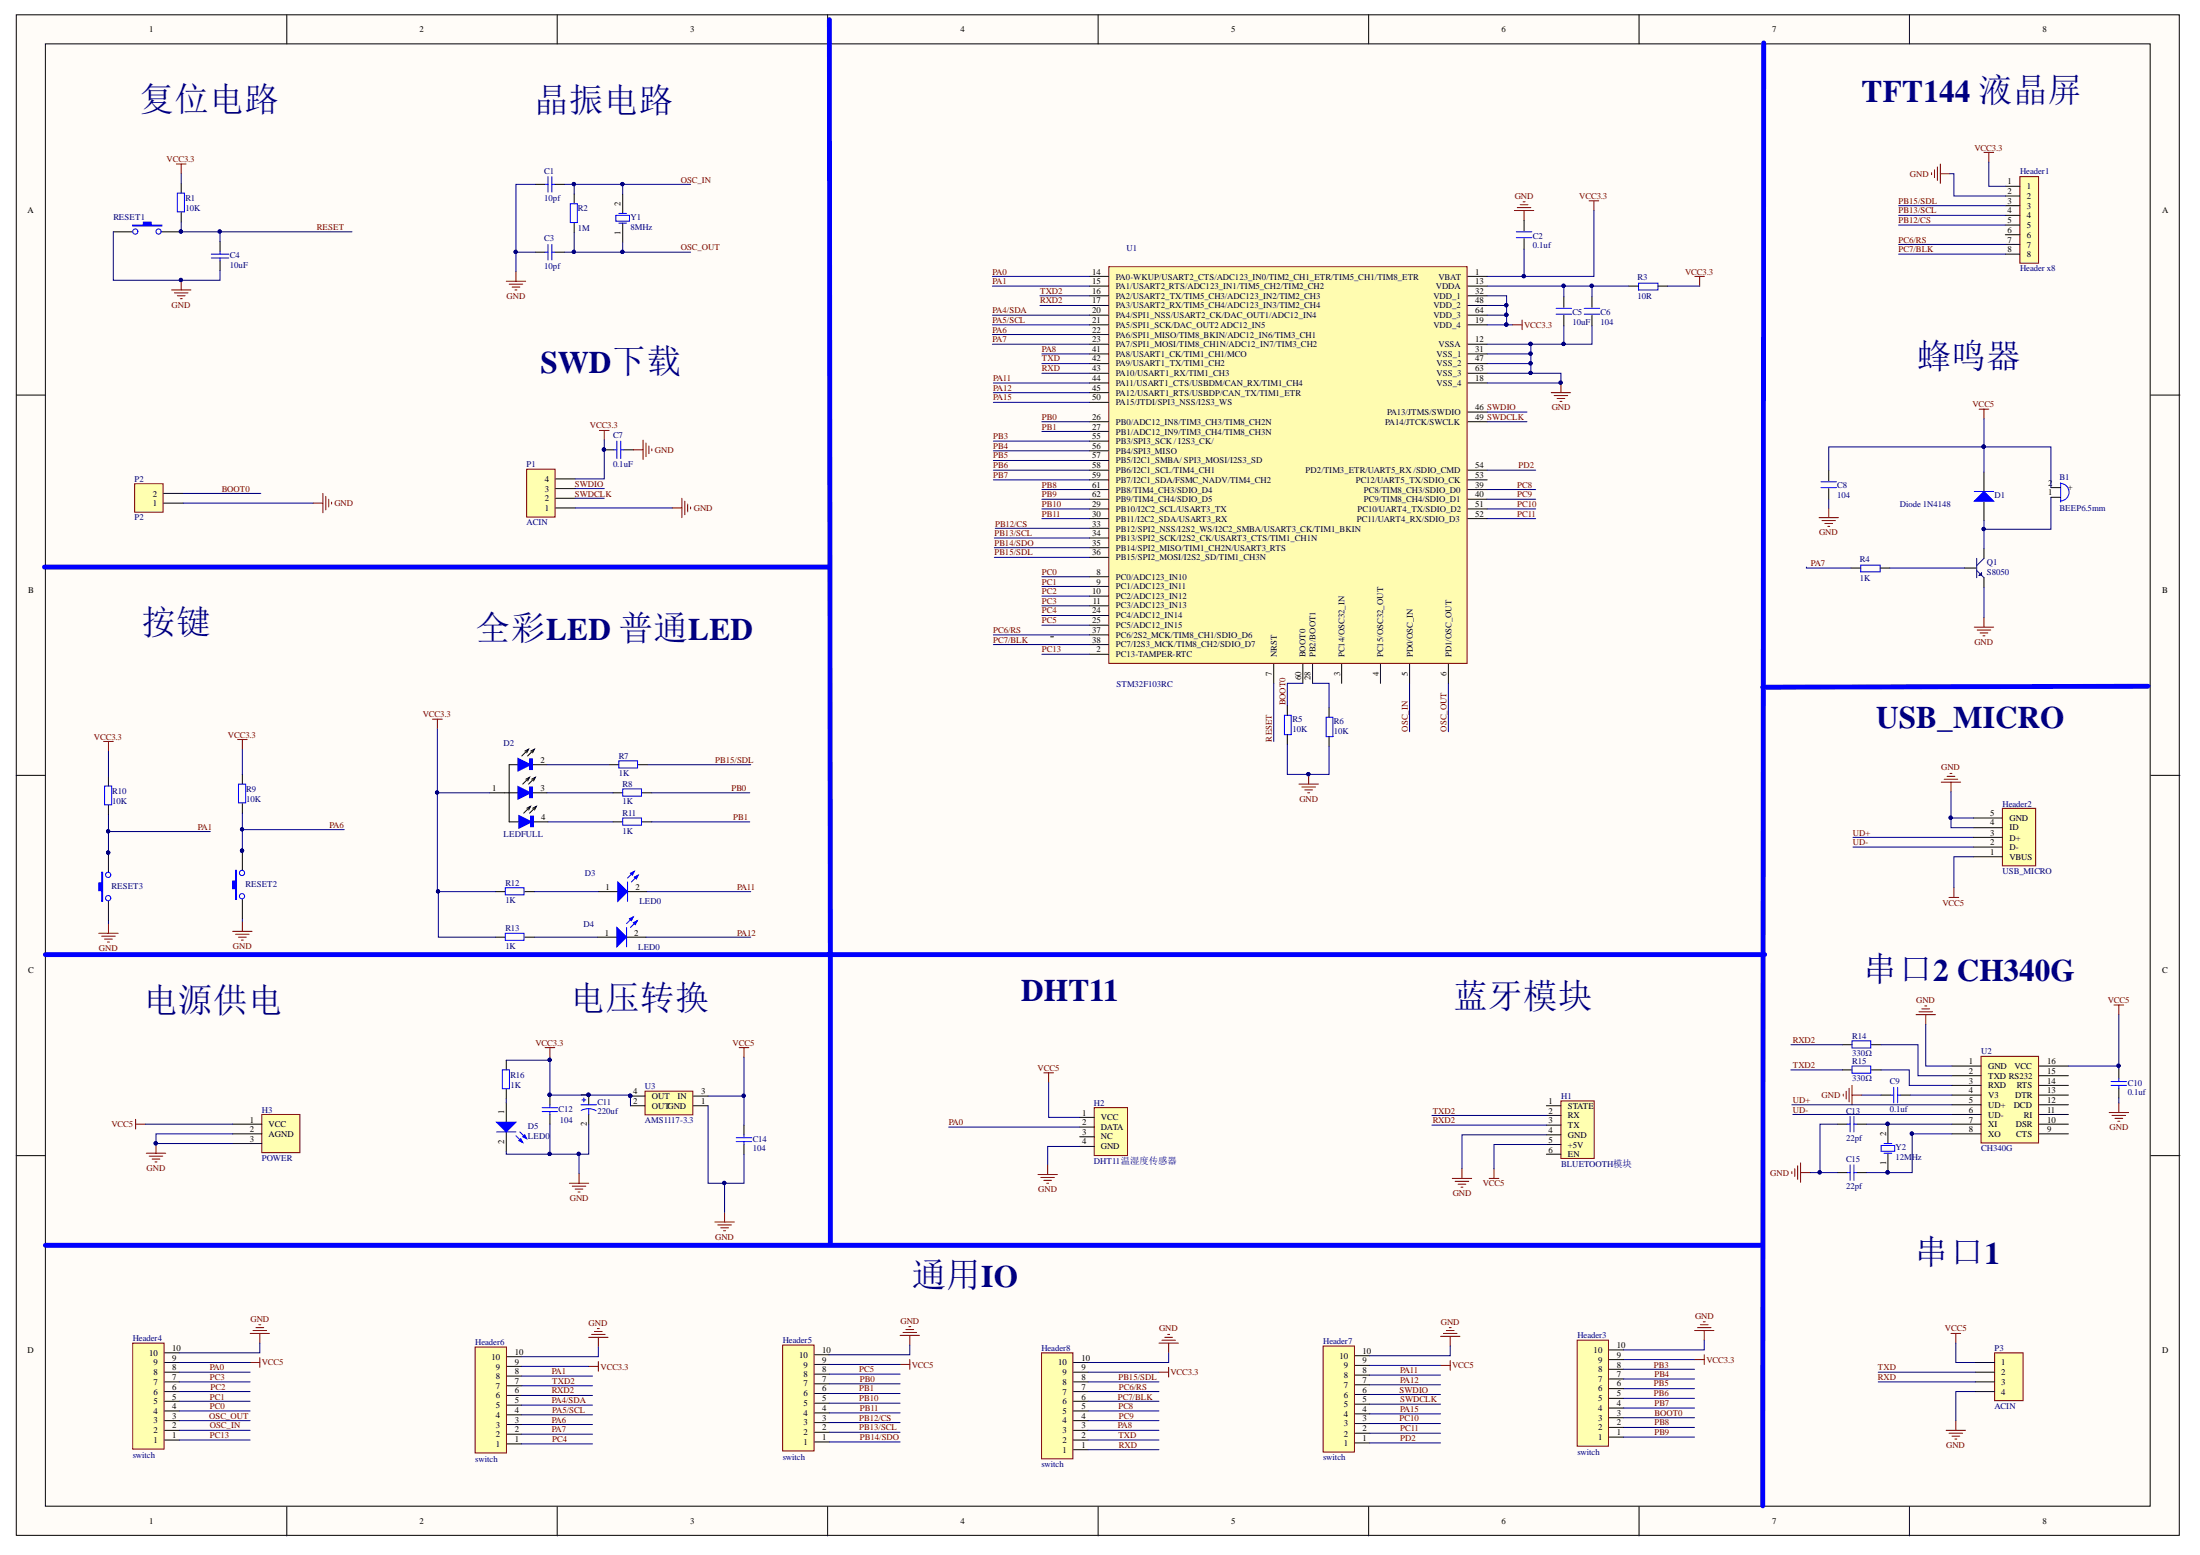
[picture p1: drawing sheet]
# Altium project 温湿度.PrjPcb
1 sheet, 60 parts. Net scope: global (net labels, ports and power ports of the same name join across sheets).
Board file: 温湿度.PcbDoc

## Sheet 温湿度.SchDoc
size A2

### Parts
B1  BEEP6.5mm  [BEEP 6.5x12x6]
C1  10pf  [0805C]
C2  0.1uf  [0805C]
C3  10pf  [0805C]
C4  10uF  [0805C]
C5  10uF  [0805C]
C6  104  [0805C]
C7  0.1uF  [0805C]
C8  104  [0805C]
C9  0.1uf  [0805C]
C10  0.1uf  [0805C]
C11  220uf  [HDR2.54-LI-2P]
C12  104  [0805C]
C13  22pf  [0805C]
C14  104  [0805C]
C15  22pf  [0805C]
D1  Diode 1N4148  [0805D]
D2  LEDFULL  [LEDFULL]
D3  LED0  [LED_0805_B]
D4  LED0  [LED_0805_B]
D5  LED0  [LED_0805_B]
H1  BLUETOOTH模块  [BLUETOOTH]
H2  DHT11温湿度传感器  [DHT11]
H3  POWER  [DC-005]
Header1  Header x8  [HDR2.54-M-LI-8P]
Header2  USB_MICRO  [USB/SM0.8-6H5]
Header3  switch  [HDR2.54-LI-10P]
Header4  switch  [HDR2.54-LI-10P]
Header5  switch  [HDR2.54-LI-10P]
Header6  switch  [HDR2.54-LI-10P]
Header7  switch  [HDR2.54-LI-10P]
Header8  switch  [HDR2.54-LI-10P]
P1  ACIN  [HDR2.54-LI-4P]
P2  P2  [HDR2.54-LI-2P]
P3  ACIN  [HDR2.54-LI-4P]
Q1  S8050  [SOT-23R]
R1  10K  [0805R]
R2  value 1M  [0805R]  (hidden comment: Res2)
R3  10R  [0805R]
R4  1K  [0805R]
R5  10K  [0805R]
R6  10K  [0805R]
R7  1K  [0805R]
R8  1K  [0805R]
R9  10K  [0805R]
R10  10K  [0805R]
R11  1K  [0805R]
R12  1K  [0805R]
R13  1K  [0805R]
R14  330Ω  [0805R]
R15  330Ω  [0805R]
R16  1K  [0805R]
RESET1  RESET  [QKEY]  (value not drawn)
RESET2  RESET  [QKEY]  (value not drawn)
RESET3  RESET  [QKEY]  (value not drawn)
U1  STM32F103RC  [LQFP64-高密度]
U2  CH340G  [SOP16]
U3  AMS1117-3.3  [AMS1117]
Y1  8MHz  [OSC HC-49SMD]
Y2  12MHz  [OSC HC-49SMD]

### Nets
GND: C1.1 C2.2 C3.1 C4.2 C5.1 C6.1 C7.2 C8.1 C9.2 C10.1 C11.2 C12.1 C13.2 C14.1 C15.2 D5.2(K) H1.4(GND) H2.4(GND) H3.2(AGND) H3.3 Header1.2 Header2.4(ID) Header2.5(GND) Header3.10 Header4.10 Header5.10 Header6.10 Header7.10 Header8.10 P1.1 P2.1 P3.4 Q1.1(E) R5.1 R6.1 RESET1.1 RESET2.1 RESET3.1 U1.12(VSSA) U1.18(VSS_4) U1.31(VSS_1) U1.47(VSS_2) U1.63(VSS_3) U2.1(GND) U3.1(GND)
VCC3.3: C2.1 C7.1 C11.1 C12.2 D2.1 Header1.1 Header3.9 Header6.9 Header8.9 P1.4 R1.1 R3.2 R9.1 R10.1 R12.1 R13.1 R16.1 U1.1(VBAT) U1.19(VDD_4) U1.32(VDD_1) U1.48(VDD_2) U1.64(VDD_3) U3.2(OUT) U3.4(OUT)
VCC5: B1.2(+) C8.2 C10.2 C14.2 D1.2(K) H1.5(+5V) H2.1(VCC) H3.1(VCC) Header2.1(VBUS) Header4.9 Header5.9 Header7.9 P3.1 U2.16(VCC) U3.3(IN)
BOOT0: Header3.3 P2.2 R5.2 U1.60(BOOT0)
OSC_IN: C1.2 Header4.2 R2.2 U1.5(PD0/OSC_IN) Y1.2(OSC2)
OSC_OUT: C3.2 Header4.3 R2.1 U1.6(PD1/OSC_OUT) Y1.1(OSC1)
PA0: H2.2(DATA) Header4.8 U1.14(PA0-WKUP/USART2_CTS/ADC123_IN0/TIM2_CH1_ETR/TIM5_CH1/TIM8_ETR)
PA1: Header6.8 R10.2 RESET3.2 U1.15(PA1/USART2_RTS/ADC123_IN1/TIM5_CH2/TIM2_CH2)
PA4/SDA: Header6.5 U1.20(PA4/SPI1_NSS/USART2_CK/DAC_OUT1/ADC12_IN4)
PA5/SCL: Header6.4 U1.21(PA5/SPI1_SCK/DAC_OUT2_ADC12_IN5)
PA6: Header6.3 R9.2 RESET2.2 U1.22(PA6/SPI1_MISO/TIM8_BKIN/ADC12_IN6/TIM3_CH1)
PA7: Header6.2 R4.1 U1.23(PA7/SPI1_MOSI/TIM8_CH1N/ADC12_IN7/TIM3_CH2)
PA8: Header8.3 U1.41(PA8/USART1_CK/TIM1_CH1/MCO)
PA11: D3.2(K) Header7.8 U1.44(PA11/USART1_CTS/USBDM/CAN_RX/TIM1_CH4)
PA12: D4.2(K) Header7.7 U1.45(PA12/USART1_RTS/USBDP/CAN_TX/TIM1_ETR)
PA15: Header7.4 U1.50(PA15/JTDI/SPI3_NSS/I2S3_WS)
PB0: Header5.7 R8.2 U1.26(PB0/ADC12_IN8/TIM3_CH3/TIM8_CH2N)
PB1: Header5.6 R11.2 U1.27(PB1/ADC12_IN9/TIM3_CH4/TIM8_CH3N)
PB3: Header3.8 U1.55(PB3/SPI3_SCK_/_I2S3_CK/)
PB4: Header3.7 U1.56(PB4/SPI3_MISO)
PB5: Header3.6 U1.57(PB5/I2C1_SMBA/_SPI3_MOSI/I2S3_SD)
PB6: Header3.5 U1.58(PB6/I2C1_SCL/TIM4_CH1)
PB7: Header3.4 U1.59(PB7/I2C1_SDA/FSMC_NADV/TIM4_CH2)
PB8: Header3.2 U1.61(PB8/TIM4_CH3/SDIO_D4)
PB9: Header3.1 U1.62(PB9/TIM4_CH4/SDIO_D5)
PB10: Header5.5 U1.29(PB10/I2C2_SCL/USART3_TX)
PB11: Header5.4 U1.30(PB11/I2C2_SDA/USART3_RX)
PB12/CS: Header1.5 Header5.3 U1.33(PB12/SPI2_NSS/I2S2_WS/I2C2_SMBA/USART3_CK/TIM1_BKIN)
PB13/SCL: Header1.4 Header5.2 U1.34(PB13/SPI2_SCK/I2S2_CK/USART3_CTS/TIM1_CH1N)
PB14/SDO: Header5.1 U1.35(PB14/SPI2_MISO/TIM1_CH2N/USART3_RTS)
PB15/SDL: Header1.3 Header8.8 R7.2 U1.36(PB15/SPI2_MOSI/I2S2_SD/TIM1_CH3N)
PC0: Header4.4 U1.8(PC0/ADC123_IN10)
PC1: Header4.5 U1.9(PC1/ADC123_IN11)
PC2: Header4.6 U1.10(PC2/ADC123_IN12)
PC3: Header4.7 U1.11(PC3/ADC123_IN13)
PC4: Header6.1 U1.24(PC4/ADC12_IN14)
PC5: Header5.8 U1.25(PC5/ADC12_IN15)
PC6/RS: Header1.7 Header8.7 U1.37(PC6/2S2_MCK/TIM8_CH1/SDIO_D6)
PC7/BLK: Header1.8 Header8.6 U1.38(PC7/I2S3_MCK/TIM8_CH2/SDIO_D7)
PC8: Header8.5 U1.39(PC8/TIM8_CH3/SDIO_D0)
PC9: Header8.4 U1.40(PC9/TIM8_CH4/SDIO_D1)
PC10: Header7.3 U1.51(PC10/UART4_TX/SDIO_D2)
PC11: Header7.2 U1.52(PC11/UART4_RX/SDIO_D3)
PC13: Header4.1 U1.2(PC13-TAMPER-RTC)
PD2: Header7.1 U1.54(PD2/TIM3_ETR/UART5_RX_/SDIO_CMD)
RESET: C4.1 R1.2 RESET1.2 U1.7(NRST)
RXD: Header8.1 P3.3 U1.43(PA10/USART1_RX/TIM1_CH3)
RXD2: H1.3(TX) Header6.6 R14.1 U1.17(PA3/USART2_RX/TIM5_CH4/ADC123_IN3/TIM2_CH4)
SWDCLK: Header7.5 P1.2 U1.49(PA14/JTCK/SWCLK)
SWDIO: Header7.6 P1.3 U1.46(PA13/JTMS/SWDIO)
TXD: Header8.2 P3.2 U1.42(PA9/USART1_TX/TIM1_CH2)
TXD2: H1.2(RX) Header6.7 R15.1 U1.16(PA2/USART2_TX/TIM5_CH3/ADC123_IN2/TIM2_CH3)
UD+: Header2.3(D+) U2.5(UD+)
UD-: Header2.2(D-) U2.6(UD-)
NetB1_1: B1.1 D1.1(A) Q1.3(C)
NetC5_2: C5.2 C6.2 R3.1 U1.13(VDDA)
NetC9_1: C9.1 U2.4(V3)
NetC13_1: C13.1 U2.7(XI) Y2.2(OSC2)
NetC15_1: C15.1 U2.8(XO) Y2.1(OSC1)
NetD2_2: D2.2 R7.1
NetD2_3: D2.3 R8.1
NetD2_4: D2.4 R11.1
NetD3_1: D3.1(A) R12.2
NetD4_1: D4.1(A) R13.2
NetD5_1: D5.1(A) R16.2
NetQ1_2: Q1.2(B) R4.2
NetR6_2: R6.2 U1.28(PB2/BOOT1)
NetR14_2: R14.2 U2.2(TXD)
NetR15_2: R15.2 U2.3(RXD)

Not connected (* = marked no-connect by the designer): H1 1(STATE) 6(EN); H2 3(NC); Header1 6; U1 3(PC14/OSC32_IN) 4(PC15/OSC32_OUT) 53(PC12/UART5_TX/SDIO_CK); U2 9(CTS) 10(DSR) 11(RI) 12(DCD) 13(DTR) 14(RTS) 15(RS232)

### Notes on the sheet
- 复位电路
- 晶振电路
- TFT144 液晶屏
- SWD下载
- 蜂鸣器
- 按键
- 全彩LED 普通LED
- USB_MICRO
- 电源供电
- 电压转换
- DHT11
- 蓝牙模块
- 串口2 CH340G
- 通用IO
- 串口1
